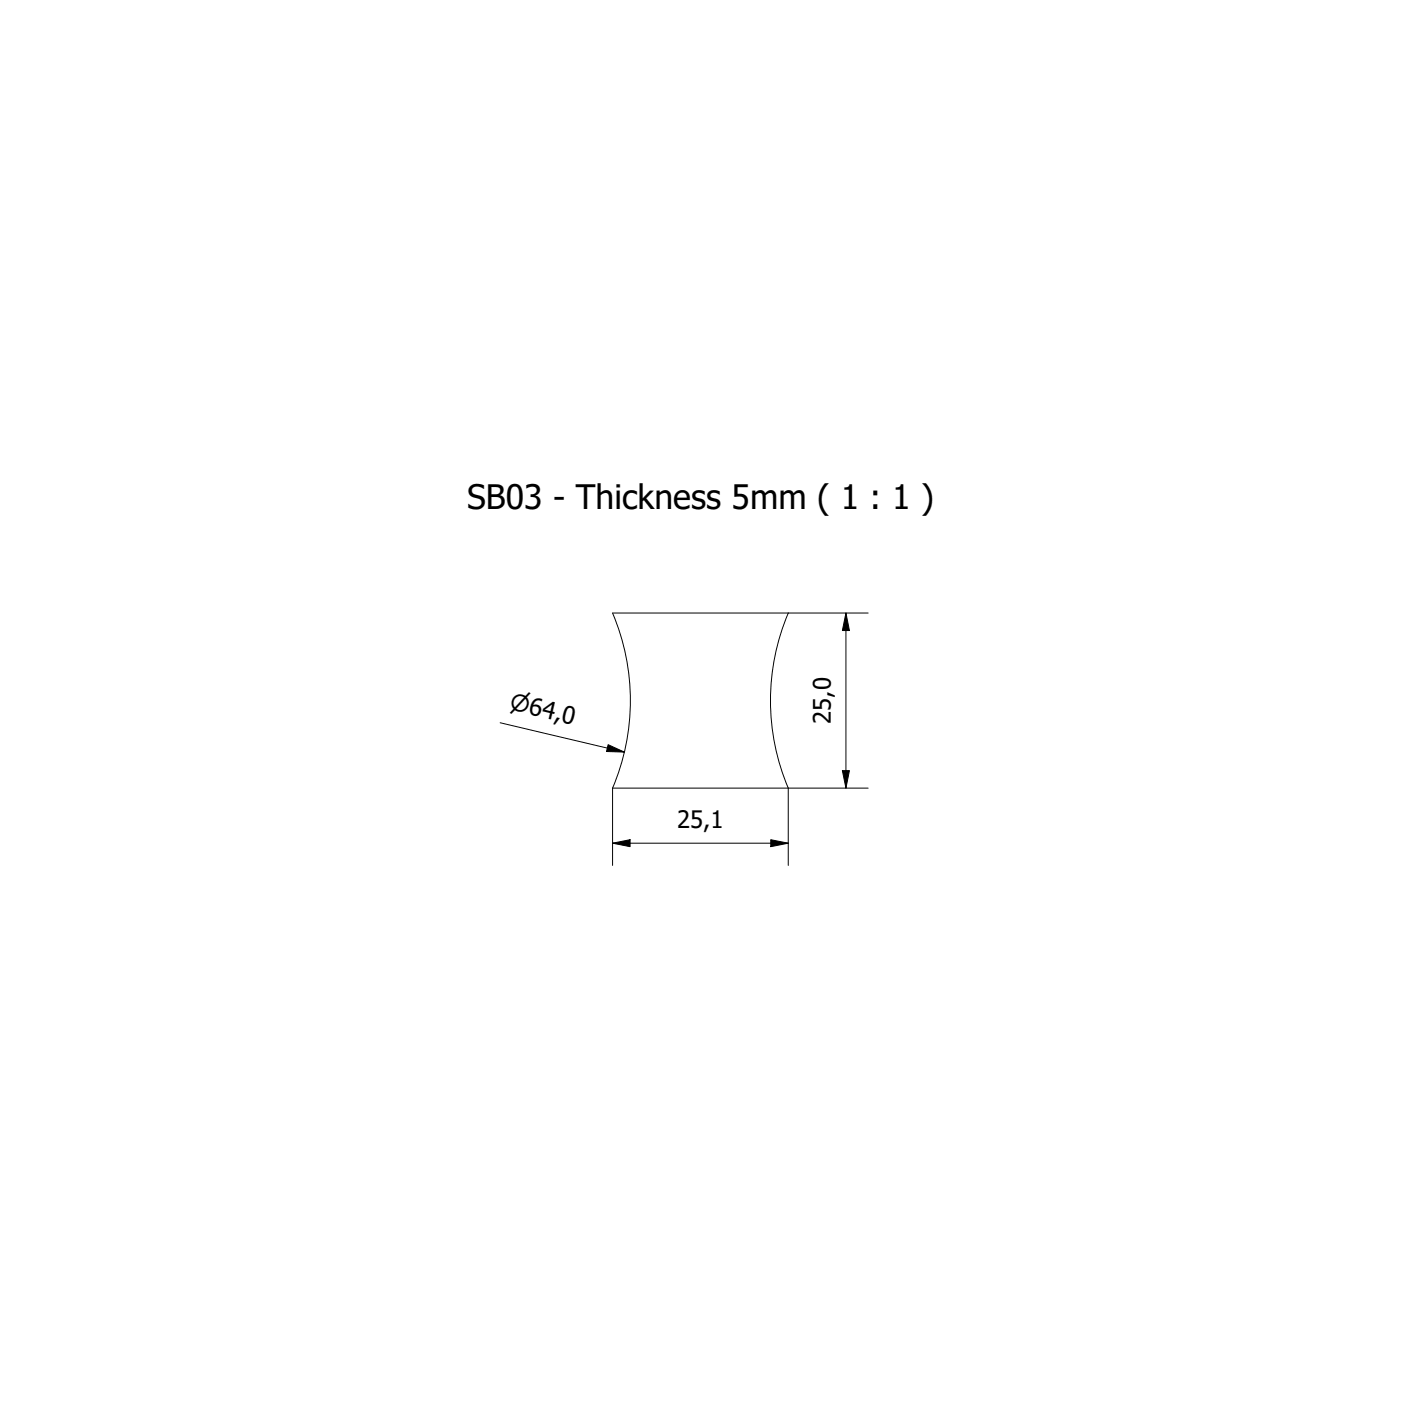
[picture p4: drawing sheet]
<svg xmlns="http://www.w3.org/2000/svg" width="200mm" height="200mm" viewBox="0 0 200 200" stroke-linecap="round" stroke-linejoin="round" font-family="sans-serif">
<!-- layer: Visible (ISO) -->
<path d="M87.5 112.5h25M112.5 112.5a32 32 0 0 1 0-25h-25a32 32 0 0 1 0 25" fill="none" stroke="#000" stroke-width=".14"/>
<!-- layer: Dimension (ISO) -->
<path d="M112.5 87.5h11.5M120.8 87.5l.5 2.5h-1zM120.8 87.5v25M71.4 103.2l17.7 4.2M86.8 106.3l2.3 1.1-2.5-.1zM87.5 112.5v11.1M110 119.9l2.5 .5-2.5 .5zM120.3 110h1l-.5 2.5zM124 112.5h-11.5v11.1M87.5 120.4l2.5-.5v1zM87.5 120.4h25" fill="none" stroke="#000" stroke-width=".14"/>
<path d="M120.8 87.5l.5 2.5h-1zM86.8 106.3l2.3 1.1-2.5-.1zM87.5 120.4l2.5-.5v1zM120.3 110h1l-.5 2.5zM110 119.9l2.5 .5-2.5 .5z" fill="#000"/>
<text font-size="4.8" x="66.7" y="72.7">SB03 - Thickness 5mm ( 1 : 1 )</text>
<g font-size="3.4">
<text x="118.6" y="103.4" transform="rotate(-90 118.6 103.4)">25,0</text>
<text x="96.7" y="118.2">25,1</text>
</g>
<text font-size="3.3" x="72.6" y="101.3" transform="rotate(13 72.6 101.3)">⌀64,0</text>
</svg>
